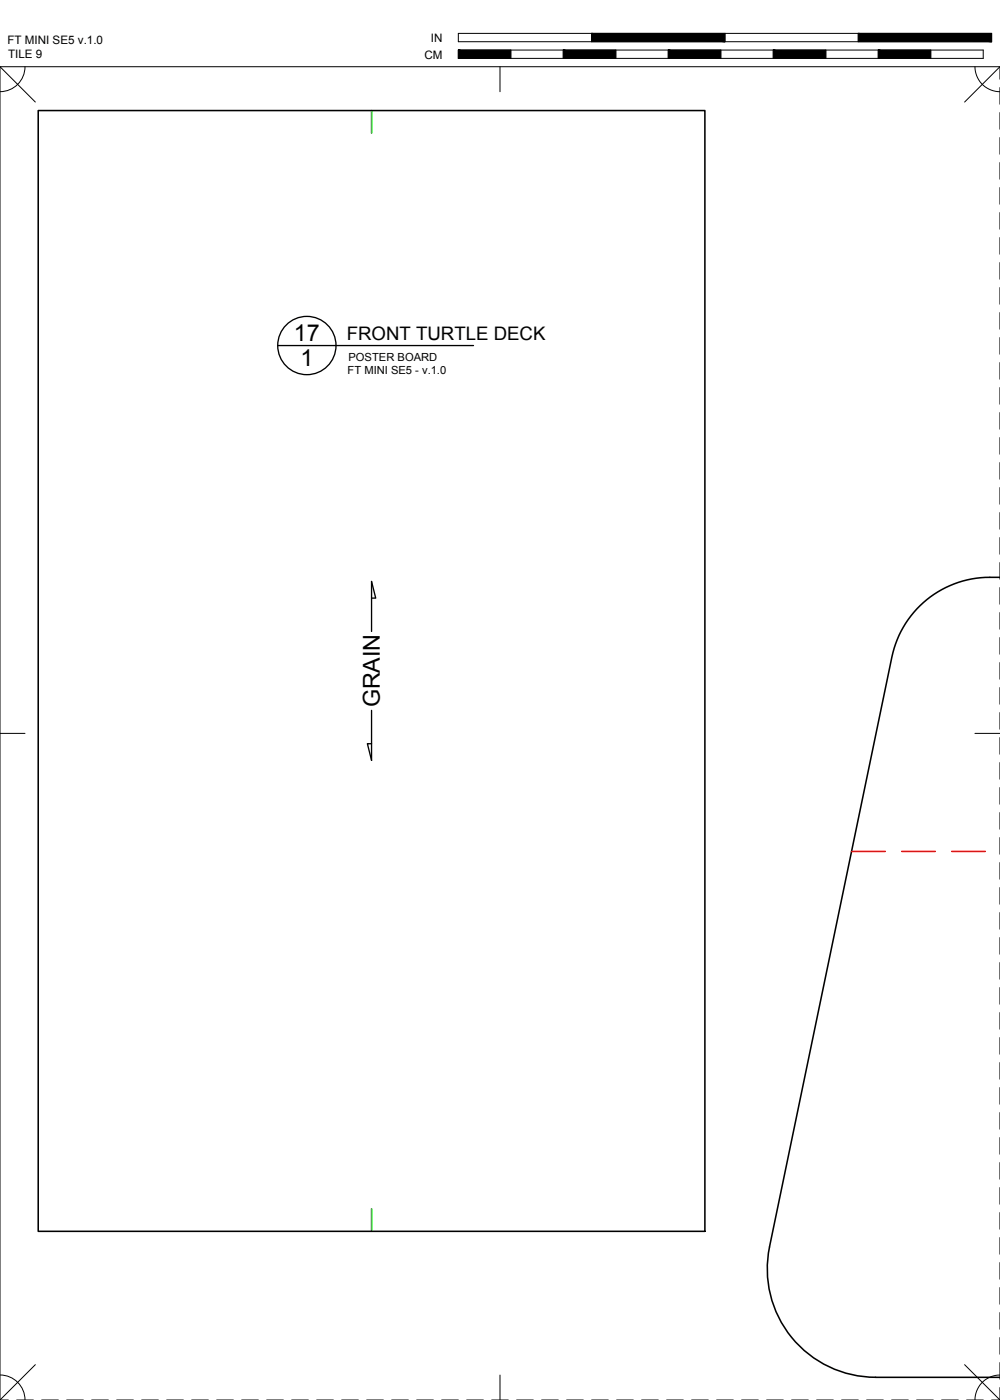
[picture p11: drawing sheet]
<svg xmlns="http://www.w3.org/2000/svg" width="190mm" height="267mm" viewBox="0 0 190 267" stroke-linecap="round" stroke-linejoin="round" font-family="sans-serif">
<!-- layer: 05 REFERENCE -->
<path d="M70.8 21.1v4.3M70.8 230.3v4.3" fill="none" stroke="#0f0" stroke-width=".3"/>
<!-- layer: 01 CUT -->
<path d="M7.3 21.1h127v213.5h-127zM190.5 110a19.2 19.2 0 0 0-20.6 15.2l-23.3 112.3a20.6 20.6 0 0 0 20.2 24.9h23.7" fill="none" stroke="#000" stroke-width=".3"/>
<!-- layer: 23 NOTES -->
<g fill="none" stroke="#000" stroke-width=".25">
<path d="M52.9 65.8h37.3M70.8 113.9h.8l-.8-3.1v9.5M70.8 135.3v9.6l-.8-3.2h.8"/>
<circle cx="58.5" cy="65.8" r="5.6"/>
</g>
<!-- layer: 02 SCORE -->
<path d="M162.2 162.2h6.4M171.8 162.2h6.3M181.3 162.2h6.4" fill="none" stroke="#f00" stroke-width=".3"/>
<!-- layer: 22 TILED -->
<g fill="none" stroke="#000" stroke-width=".19">
<path d="M0 12.7l6.7 6.7M4.8 12.7a4.8 4.8 0 0 1-4.8 4.8M87.3 6.4h101.6v1.5h-101.6zM87.3 9.5h100v1.6h-100zM95.2 12.7v4.8M97.3 9.5v1.6M107.3 9.5v1.6M112.7 6.4v1.5M117.3 9.5v1.6M127.3 9.5v1.6M137.3 9.5v1.6M138.1 6.4v1.5"/>
<path d="M147.3 9.5v1.6M157.3 9.5v1.6M163.5 6.4v1.5M167.3 9.5v1.6M177.3 9.5v1.6M185.7 12.7a4.8 4.8 0 0 0 4.8 4.8M190.5 15.1v-2.4h-190.5v254M190.5 12.7l-6.7 6.7M190.5 16.7v3.2M190.5 21.4v3.2M190.5 26.2v3.2M190.5 31v3.1"/>
<path d="M190.5 35.7v3.2M190.5 40.5v3.2M190.5 45.3v3.1M190.5 50v3.2M190.5 54.8v3.2M190.5 59.5v3.2M190.5 64.3v3.2M190.5 69.1v3.1M190.5 73.8v3.2M190.5 78.6v3.2M190.5 83.4v3.1M190.5 88.1v3.2"/>
<path d="M190.5 92.9v3.2M190.5 97.6v3.2M190.5 102.4v3.2M190.5 107.2v3.1M190.5 111.9v3.2M190.5 116.7v3.2M0 139.7h4.8M185.7 139.7h4.8M190.5 121.5v3.1M190.5 126.2v3.2M190.5 131v3.2M190.5 135.7v3.2"/>
<path d="M190.5 140.5v3.2M190.5 145.3v3.1M190.5 150v3.2M190.5 154.8v3.2M190.5 159.6v3.1M190.5 164.3v3.2M190.5 169.1v3.2M190.5 173.8v3.2M190.5 178.6v3.2M190.5 183.4v3.1M190.5 188.1v3.2M190.5 192.9v3.2"/>
<path d="M190.5 197.7v3.1M190.5 202.4v3.2M190.5 207.2v3.2M190.5 211.9v3.2M190.5 216.7v3.2M190.5 221.5v3.1M190.5 226.2v3.2M190.5 231v3.2M190.5 235.8v3.1M6.7 260l-6.7 6.7M183.8 260l6.7 6.7M190.5 240.5v3.2"/>
<path d="M190.5 245.3v3.2M190.5 250v3.2M190.5 254.8v3.2M190.5 259.6v3.1M0 266.7h1.6M0 261.9a4.8 4.8 0 0 1 4.8 4.8M3.2 266.7h3.1M7.9 266.7h3.2M12.7 266.7h3.2M17.5 266.7h3.1M22.2 266.7h3.2M27 266.7h3.2"/>
<path d="M31.7 266.7h3.2M36.5 266.7h3.2M41.3 266.7h3.1M46 266.7h3.2M50.8 266.7h3.2M55.6 266.7h3.1M60.3 266.7h3.2M65.1 266.7h3.2M69.8 266.7h3.2M74.6 266.7h3.2M79.4 266.7h3.1M84.1 266.7h3.2"/>
<path d="M88.9 266.7h3.2M93.7 266.7h3.1M95.2 261.9v4.8M98.4 266.7h3.2M103.2 266.7h3.2M107.9 266.7h3.2M112.7 266.7h3.2M117.5 266.7h3.1M122.2 266.7h3.2M127 266.7h3.2M131.8 266.7h3.1M136.5 266.7h3.2"/>
<path d="M141.3 266.7h3.2M146 266.7h3.2M150.8 266.7h3.2M155.6 266.7h3.1M160.3 266.7h3.2M165.1 266.7h3.2M169.9 266.7h3.1M174.6 266.7h3.2M179.4 266.7h3.2M184.1 266.7h3.2M188.9 266.7h1.6M190.5 261.9a4.8 4.8 0 0 0-4.8 4.8"/>
<path d="M190.5 264.3v2.4"/>
</g>
<g fill="#000" stroke="#000" stroke-width=".19">
<path d="M87.3 9.5l10 1.6v-1.6zM87.3 9.5l10 1.6h-10z"/>
<path d="M107.3 9.5l10 1.6v-1.6zM107.3 9.5l10 1.6h-10z"/>
<path d="M127.3 9.5l10 1.6v-1.6zM127.3 9.5l10 1.6h-10z"/>
<path d="M112.7 6.4l25.4 1.5v-1.5zM112.7 6.4l25.4 1.5h-25.4z"/>
<path d="M147.3 9.5l10 1.6v-1.6zM147.3 9.5l10 1.6h-10z"/>
<path d="M167.3 9.5l10 1.6v-1.6zM167.3 9.5l10 1.6h-10z"/>
<path d="M163.5 6.4l25.4 1.5v-1.5zM163.5 6.4l25.4 1.5h-25.4z"/>
</g>
<g font-size="4.4">
<text x="56" y="65">17</text>
<text x="57.2" y="69.8">1</text>
<text x="72.4" y="134.8" transform="rotate(-90 72.4 134.8)">GRAIN</text>
</g>
<text font-size="3.5" x="66.1" y="64.7">FRONT TURTLE DECK</text>
<g font-size="2.2">
<text x="1.4" y="8.4">FT MINI SE5 v.1.0</text>
<text x="1.5" y="11.1">TILE 9</text>
<text x="80.8" y="11.1">CM</text>
<text x="82.1" y="8">IN</text>
</g>
<g font-size="2.1">
<text x="66.2" y="71.3">FT MINI SE5 - v.1.0</text>
<text x="66.4" y="68.8">POSTER BOARD</text>
</g>
</svg>
